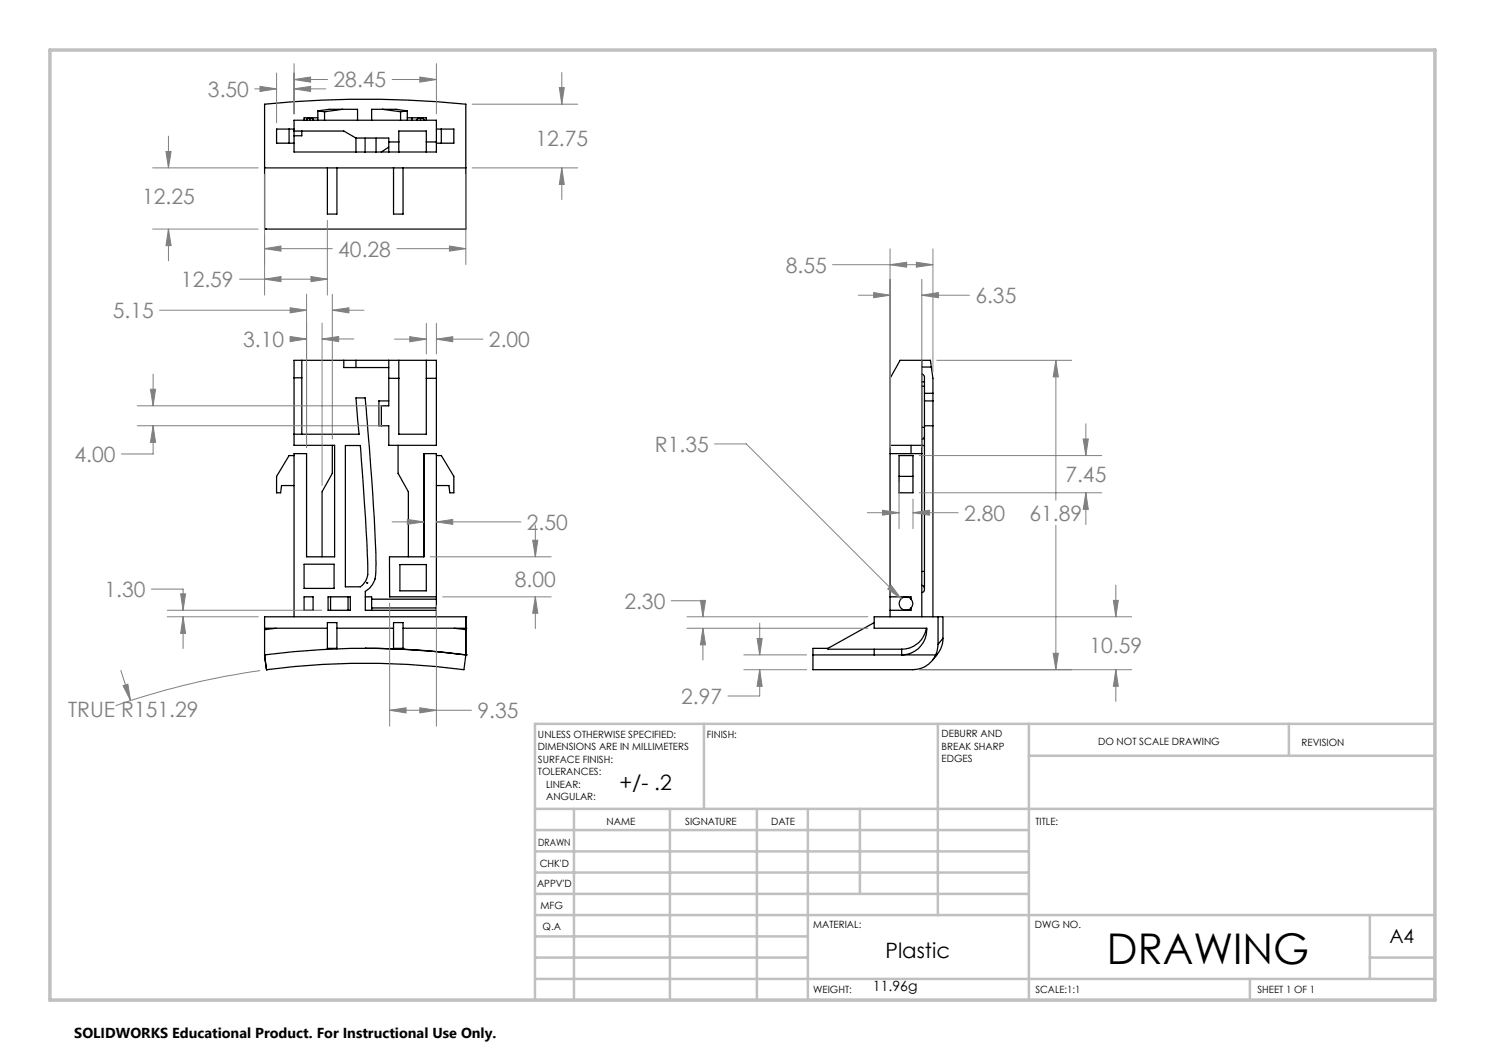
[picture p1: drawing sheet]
<svg xmlns="http://www.w3.org/2000/svg" width="297mm" height="210mm" viewBox="0 0 297 210" stroke-linecap="round" stroke-linejoin="round" font-family="sans-serif">
<g fill="none" stroke="#000" stroke-width=".25">
<path d="M52.9 20.8a201.3 201.3 0 0 1 40.3 0v25h-40.3zM52.9 33.6h40.3M57.8 25.8v2.8M58.8 25.8h-3.5v2.8h3.5M58.8 26.2h10l2.4 1.4M60.4 26.2v1h-1.6M61.7 23.6h.1M61.7 23.6h-.9v.5M61.7 23.6l-.3 .2-.1 .3M61.8 23.6h.2M61.8 23.6l-.4 .2-.1 .3M62 23.6v.5"/>
<path d="M62 23.6h.2M62.2 23.6l.4 .2 .1 .3M62.2 23.6h1.4M62.2 23.6l.3 .1 .2 .4M62.2 23.6h.1M63.6 22.2l2.2-.3h5.7v2.2M63.6 22.2v1.9M63.6 22.2l1.3 .2M64.9 22.4v1.7M65.5 33.6v9.2h1.9v-9.2M68.5 21.9l-3.6 .5M71.2 27.6h6.6v2.8"/>
<path d="M71.2 27.6v2.8M73 30.4h2.2M73 30.4h-14.2v-6.3h28.5v6.3h-12.1M73 27.6v2.8M75.2 27.6v2.8M76.5 21.9l3.6 .5M77.8 28.4h2M77.8 29.4l-1.5 1M78.7 33.6v9.2h1.9v-9.2M79.8 30.4v-4.2h5.5v4.2M80.1 22.4v1.7M81.5 22.2l-2.3-.3h-4.9v2.2"/>
<path d="M81.5 23.6h.9M81.5 22.2l-1.4 .2M81.5 22.2v1.9M82.4 23.6v.5M82.4 23.6h1.5M83.8 23.6h.1M83.9 23.6h.2M83.9 23.6l-.4 .2-.1 .3M83.9 23.6l-.3 .1-.2 .4M84.1 23.6v.5M84.1 23.6h1.2v.5M84.7 24.1v-.3l-.4-.2 .4 .2 .1 .3"/>
<path d="M85.3 28.4h2M87.3 25.8h3.5v2.8h-3.5M88.3 25.8v2.8M52.9 45.8h.4M58.8 75.6h1.6M60.4 72.1v14.7M68.8 72.1v1.4h9M71.2 72.1v1.4M77.8 72.1v9.1h-1.5v4M77.8 75.7h2M79.8 72.1v14.7h5.5v-14.7M85.3 75.7h2"/>
<path d="M184.4 77.2h.5M184.4 76.3l.5 .1M184.4 74.9a.67 .67 0 0 1 .5 .8v.7M184.4 72.1v51.3M184.4 73.4h1.9M184.9 76.4v9.1M184.9 78.7h1.7M186.3 73.4l-.2-1.3h-6.1l-2 3.6v13.4h6.4M186.3 73.4l.3 2.3v47.7M58.8 86.8h13l-.6-7.2h1.9l.2 2.4a455.5 455.5 0 0 1 1.9 32.2 4.4 4.4 0 0 1-2.1 4.1v3.8h14.2M58.8 91.1h-1l-2.5 4.2v3.3h.8l.2-1.5h2.5M66.5 89.1v5.6l-2.1 3.6v13.1"/>
<path d="M69.1 89.1h3l.1 1.4a404.9 404.9 0 0 1 1.4 24.4 3.6 3.6 0 0 1-1.5 2.5h-3zM77.8 80.2h-2v5h2v3.9h9.5v-17h-28.5v17h8.1v22.3h-5.6v-20.7h-2.5v32.7M79.6 89.1v5.6l2.1 3.6v13.1M84.8 90.7h.1M84.8 90.7h2.5v29.1M84.8 90.7v20.7h-6.9v8h9.4M87.3 91.1h1l2.5 4.2v3.3h-.8l-.2-1.5h-2.5M178 89.1v1.6M179.8 91.1h2.8v7.5h-2.8zM179.8 95.3h2.8M182.2 89.1v1.6M184.4 85.5h.5"/>
<path d="M184.4 89.1h.5M184.4 90.7h-6.4v32.7M184.9 87.4l-.2 .3-.3 .2M184.9 85.5v1.9M184.9 87.4v1.7M184.9 85.2h1.7M184.9 80.2h1.7M184.9 89.1v25.2M60.8 119.4h1.8v2.7h-1.8zM60.8 112.8h6v4.9h-6zM65.6 119.4h4.5v2.7h-4.5zM66.1 119.4v2.7"/>
<path d="M69.6 119.4v2.7M73.1 119.4h1.2v.4M73.3 116.6h.1M74.3 119.8v1.8M74.3 119.8h13M80 112.9h5.3v5.3h-5.3zM87.3 119.8v1.8M178 119.4h4.2v.4M182.2 119.8a1.28 1.28 0 0 1 0 1.8M182.2 119.8a1.35 1.35 0 0 0-1.9-.1 1.35 1.35 0 0 0 0 2 1.35 1.35 0 0 0 1.9-.1M184.4 117.1l.2 .1 .3 .4M184.4 114.3h.5"/>
<path d="M184.9 117.6l-.1 .7-.4 .2M184.9 114.3v3.3M52.9 131a152.7 152.7 0 0 1 40.3 0M52.9 131h.1M52.9 131l.4 2.9M52.9 125.9v5.1M52.9 125.7h12.6M53.3 133.9h.1M55.2 125.7l-2.3 .2M65.5 129.7h1.9M67.4 129.8v-5.3h-1.9v5.3M67.4 125.7h11.3"/>
<path d="M73 129.7h.1M73 129.7l5.7 .1M74.3 121.6v.5M74.3 121.6h13M78.7 129.8h1.9M78.7 129.7h1.9M78.7 129.8v-5.3h1.9v5.3M80.6 129.8l4.2 .3 8.4 .9M80.6 129.8h.1M80.6 125.7h12.6M87.3 121.6v1.8M90.9 125.7l2.3 .2v5.1"/>
<path d="M93.2 131h.1M93.2 131l-.4 2.9a150.9 150.9 0 0 0-39.5 0M93.2 123.4v7.6M93.2 125.7h.1M93.2 123.4h.1M93.2 123.4h-40.3v2.5M162.6 131v2.9h19.9a4.9 4.9 0 0 0 4.6-2.9M162.6 131h24.5M165.6 129.7h-3v1.3M165.6 129.7v.1h14.7M174.8 129.8v1.2M174.8 124.5l-9.2 5.2"/>
<path d="M180.3 129.8v1.2M182.2 121.6v.5h-4.2M185.3 125.7a5.1 5.1 0 0 1-5 4.1M187.5 130.8l-.9 1.2M187.6 128.9l-.2 1.3-.3 .8M187.6 123.4h-12.8v2.3h10.5a5.1 5.1 0 0 1-4.9 5.3M187.6 123.4h1M187.6 123.4v5.5M188.6 127.7a6.4 6.4 0 0 1-1.5 3.6M188.6 127.7l-1 1.2M188.6 123.4v4.3"/>
</g>
<g fill="none" stroke="#808080" stroke-width=".2">
<path d="M50.9 17.8h4.4M52 17.3l3.3 .5-3.3 .5zM55.3 14.6v9.9M58.8 15.9l3.3-.5v1zM58.8 17.8l3.3-.5v1zM58.8 12.7v10.1M58.8 15.9h6.7M58.8 17.8h6.4M78.4 15.9h8.9M84 15.4l3.3 .5-3.3 .5zM87.3 12.7v10.1M111.9 17.5h1l-.5 3.3z"/>
<path d="M112.4 14.5v6.3M30.5 33.6h21.1M33.2 30.3h1l-.5 3.3zM33.7 27.2v6.4M52.9 34.8v24.2M93.2 34.8v18.1M94.4 33.6h21.1M94.4 20.8h21.1M112.4 33.6l.5 3.3h-1zM112.4 33.6v6.3M30.5 45.8h21.1M33.7 45.8l.5 3.3h-1z"/>
<path d="M33.7 45.8v6.4M47.9 55.8h17.6M52.9 49.7l3.3-.5v1zM52.9 55.8l3.3-.5v1zM52.9 49.7h13.6M61.3 58.9v30.6M62.2 55.3l3.3 .5-3.3 .5zM65.5 44.1v14.9M66.5 58.9v28.9M79.4 49.7h13.8M89.9 49.2l3.3 .5-3.3 .5zM166.5 52.9h20.1"/>
<path d="M171.7 59h6.3M174.7 58.5l3.3 .5-3.3 .5zM178 52.9l3.3-.5v1zM178 49.8v39.7M183.3 52.4l3.3 .5-3.3 .5zM184.4 59l3.3-.5v1zM184.4 55.9v33.6M184.4 59h9.5M186.6 49.8v24.6M30.1 77.8h1l-.5 3.4zM30.6 74.8v6.4M31.9 62h29.4"/>
<path d="M58 67.8h3.3M58 67.3l3.3 .5-3.3 .5zM58 61.6l3.3 .4-3.3 .6zM64.4 67.8l3.3-.5v1zM64.4 64.6v32.5M64.4 67.8h6.4M66.5 62l3.3-.4v1zM66.5 62h6.3M78.9 67.8h6.4M82 67.3l3.3 .5-3.3 .6zM85.3 64.7v6.1M87.3 67.8l3.3-.5v1.1z"/>
<path d="M87.3 64.7v6.1M87.3 67.8h9.3M187.4 72.1h26.9M211.2 72.1l.5 3.3h-1.1zM211.2 72.1v27.9M27.4 81.2h49.1M27.4 85.2h49.1M30.6 85.2l.5 3.3h-1zM30.6 85.2v5.6h-6.3M142.9 88.8h6.4l30.9 31M179.8 96.5v9.2M182.6 99.8v5.9"/>
<path d="M183.9 98.6h36.4M183.9 91.1h36.4M216.6 87.8h1.1l-.5 3.3zM217.2 98.6l.5 3.3h-1.1zM217.2 84.8v6.3M217.2 98.6v6.3M30.3 117.8h6.3v4.3M36.1 118.8h1l-.5 3.3zM78.4 104.4h6.4M81.5 103.9l3.3 .5-3.3 .5zM86 111.4h24.2M87.3 104.4l3.3-.5v1z"/>
<path d="M87.3 104.4h16.9M88.5 119.4h21.7M106.5 108h1.1l-.5 3.4zM107.1 119.4l.5 3.3h-1.1zM107.1 105v6.4M107.1 119.4v6.3M173.5 102.5h6.3M176.5 102.1l3.3 .4-3.3 .5zM177.6 117.8l.7-.7 1.9 2.7zM182.6 102.5l3.3-.4v.9zM182.6 102.5h9M211.2 105v28.9"/>
<path d="M223.2 117v6.4M24.2 134.1l1.9 6M24.6 137.2l1-.4 .5 3.3zM33.4 122.1h30.9M33.4 123.4h18.2M36.6 123.4l.5 3.3h-1zM36.6 123.4v6.3M52 134.1a154.5 154.5 0 0 0-28.9 7M77.9 120.6v24.6M87.3 121.1v24.1M134.2 120.1h6.4v3.3M137.4 123.4h36.2"/>
<path d="M137.4 125.7h36.2M140.1 120.1h1l-.5 3.3zM140.6 125.7l.5 3.3h-1zM140.6 125.7v6.3M148.8 133.9h12.5M148.8 131h12.5M151.4 127.7h1l-.5 3.3zM151.9 133.9l.5 3.4h-1zM151.9 133.9v5.3h-6.3M151.9 124.6v6.4M183.8 133.9h42.5M188.9 123.4h37.4"/>
<path d="M210.6 130.7h1.1l-.5 3.2zM222.7 120.1h1l-.5 3.3zM223.2 133.9l.5 3.4h-1zM223.2 133.9v6.4M77.9 142.1l3.3-.5v1zM77.9 142.1h16.4M84 141.6l3.3 .5-3.3 .5z"/>
</g>
<g fill="none" stroke="#c0c0c0" stroke-width=".5">
<path d="M140.8 144.8v17M187.6 144.8v38.2M205.8 144.8v55.2M205.8 151.2h81.2M257.8 144.8v6.4M287 144.8h-180v55.2M107 161.8h180M107 178.8h98.8M107 174.5h98.8M107 170.3h98.8M107 166h98.8M114.8 161.8v38.2"/>
<path d="M134 161.8v38.2M151.4 161.8v38.2M161.6 161.8v38.2M172 161.8v17M107 195.8h180M107 191.5h54.6M107 187.3h54.6M107 183h180M250 195.8v4.2M274 191.5h13M274 183v12.8"/>
</g>
<path d="M10 10h277v190h-277z" fill="none" stroke="#c0c0c0" stroke-width=".7"/>
<path d="M24.6 137.2l1.5 2.9-.5-3.3zM64.4 67.8l3.3-.5v1zM58 67.3l3.3 .5-3.3 .5zM66.5 62l3.3-.4v1zM58 61.6l3.3 .4-3.3 .6zM36.1 118.8h1l-.5 3.3zM36.6 123.4l.5 3.3h-1zM30.1 77.8h1l-.5 3.4zM30.6 85.2l.5 3.3h-1zM84 141.6l3.3 .5-3.3 .5zM77.9 142.1l3.3-.5v1zM81.5 103.9l3.3 .5-3.3 .5zM87.3 104.4l3.3-.5v1zM82 67.3l3.3 .5-3.3 .6zM87.3 67.8l3.3-.5v1.1zM106.5 108h1.1l-.5 3.4zM107.1 119.4l.5 3.3h-1.1zM174.7 58.5l3.3 .5-3.3 .5zM184.4 59l3.3-.5v1zM183.3 52.4l3.3 .5-3.3 .5zM178 52.9l3.3-.5v1zM211.2 72.1l.5 3.3h-1.1zM210.6 130.7h1.1l-.5 3.2zM222.7 120.1h1l-.5 3.3zM223.2 133.9l.5 3.4h-1zM151.9 133.9l.5 3.4h-1zM151.4 127.7h1l-.5 3.3zM140.6 125.7l.5 3.3h-1zM140.1 120.1h1l-.5 3.3zM178.3 117.1l-.7 .7 2.6 2zM176.5 102.1l3.3 .4-3.3 .5zM182.6 102.5l3.3-.4v.9zM217.2 98.6l.5 3.3h-1.1zM216.6 87.8h1.1l-.5 3.3zM52.9 49.7l3.3-.5v1zM89.9 49.2l3.3 .5-3.3 .5zM58.8 15.9l3.3-.5v1zM84 15.4l3.3 .5-3.3 .5zM52 17.3l3.3 .5-3.3 .5zM58.8 17.8l3.3-.5v1zM62.2 55.3l3.3 .5-3.3 .5zM52.9 55.8l3.3-.5v1zM112.4 33.6l.5 3.3h-1zM111.9 17.5h1l-.5 3.3zM33.7 45.8l.5 3.3h-1zM33.2 30.3h1l-.5 3.3z" fill="#808080"/>
<text font-size="8.5" x="221.4" y="192.7">DRAWING</text>
<g font-size="4.2" fill="#808080">
<text x="66.7" y="17.5">28.45</text>
<text x="41.6" y="19.4">3.50</text>
<text x="107.1" y="29.2">12.75</text>
<text x="28.4" y="40.7">12.25</text>
<text x="67.7" y="51.3">40.28</text>
<text x="36.2" y="57.4">12.59</text>
<text x="157.2" y="54.5">8.55</text>
<text x="22.6" y="63.6">5.15</text>
<text x="195.1" y="60.6">6.35</text>
<text x="48.6" y="69.4">3.10</text>
<text x="97.8" y="69.4">2.00</text>
<text x="14.9" y="92.4">4.00</text>
<text x="131" y="90.4">R1.35</text>
<text x="213.1" y="96.4">7.45</text>
<text x="105.4" y="106">2.50</text>
<text x="192.8" y="104.1">2.80</text>
<text x="205.9" y="104.1">61.89</text>
<text x="20.9" y="119.4">1.30</text>
<text x="103" y="117.5">8.00</text>
<text x="124.9" y="121.7">2.30</text>
<text x="217.9" y="130.6">10.59</text>
<text x="13.6" y="143.3">TRUE R151.29</text>
<text x="95.5" y="143.6">9.35</text>
<text x="136.2" y="140.8">2.97</text>
</g>
<g font-size="4.2">
<text x="123.9" y="158">+/- .2</text>
<text x="177.1" y="191.6">Plastic</text>
</g>
<text font-size="3.9" x="277.9" y="188.5">A4</text>
<text font-size="2.9" x="14.9" y="207.6">SOLIDWORKS Educational Product. For Instructional Use Only.</text>
<text font-size="2.8" x="174.6" y="198.2">11.96g</text>
<g font-size="2">
<text x="107.6" y="147.6">UNLESS OTHERWISE SPECIFIED:</text>
<text x="141.4" y="147.6">FINISH:</text>
<text x="188.3" y="147.5">DEBURR AND</text>
<text x="188.3" y="150">BREAK SHARP</text>
<text x="219.6" y="149">DO NOT SCALE DRAWING</text>
<text x="260.3" y="149.2">REVISION</text>
<text x="107.6" y="150.1">DIMENSIONS ARE IN MILLIMETERS</text>
<text x="107.6" y="152.6">SURFACE FINISH:</text>
<text x="107.6" y="155.1">TOLERANCES:</text>
<text x="188.3" y="152.5">EDGES</text>
<text x="109.2" y="157.6">LINEAR:</text>
<text x="109.2" y="160.1">ANGULAR:</text>
<text x="121.3" y="165">NAME</text>
<text x="137" y="164.9">SIGNATURE</text>
<text x="154.2" y="164.9">DATE</text>
<text x="207.1" y="164.9">TITLE:</text>
<text x="107.6" y="169.1">DRAWN</text>
<text x="107.9" y="173.3">CHK'D</text>
<text x="107.4" y="177.4">APPV'D</text>
<text x="108.1" y="181.8">MFG</text>
<text x="108.5" y="186">Q.A</text>
<text x="162.6" y="185.5">MATERIAL:</text>
<text x="207" y="185.5">DWG NO.</text>
<text x="162.6" y="198.5">WEIGHT:</text>
<text x="207.1" y="198.6">SCALE:1:1</text>
<text x="251.5" y="198.6">SHEET 1 OF 1</text>
</g>
</svg>
